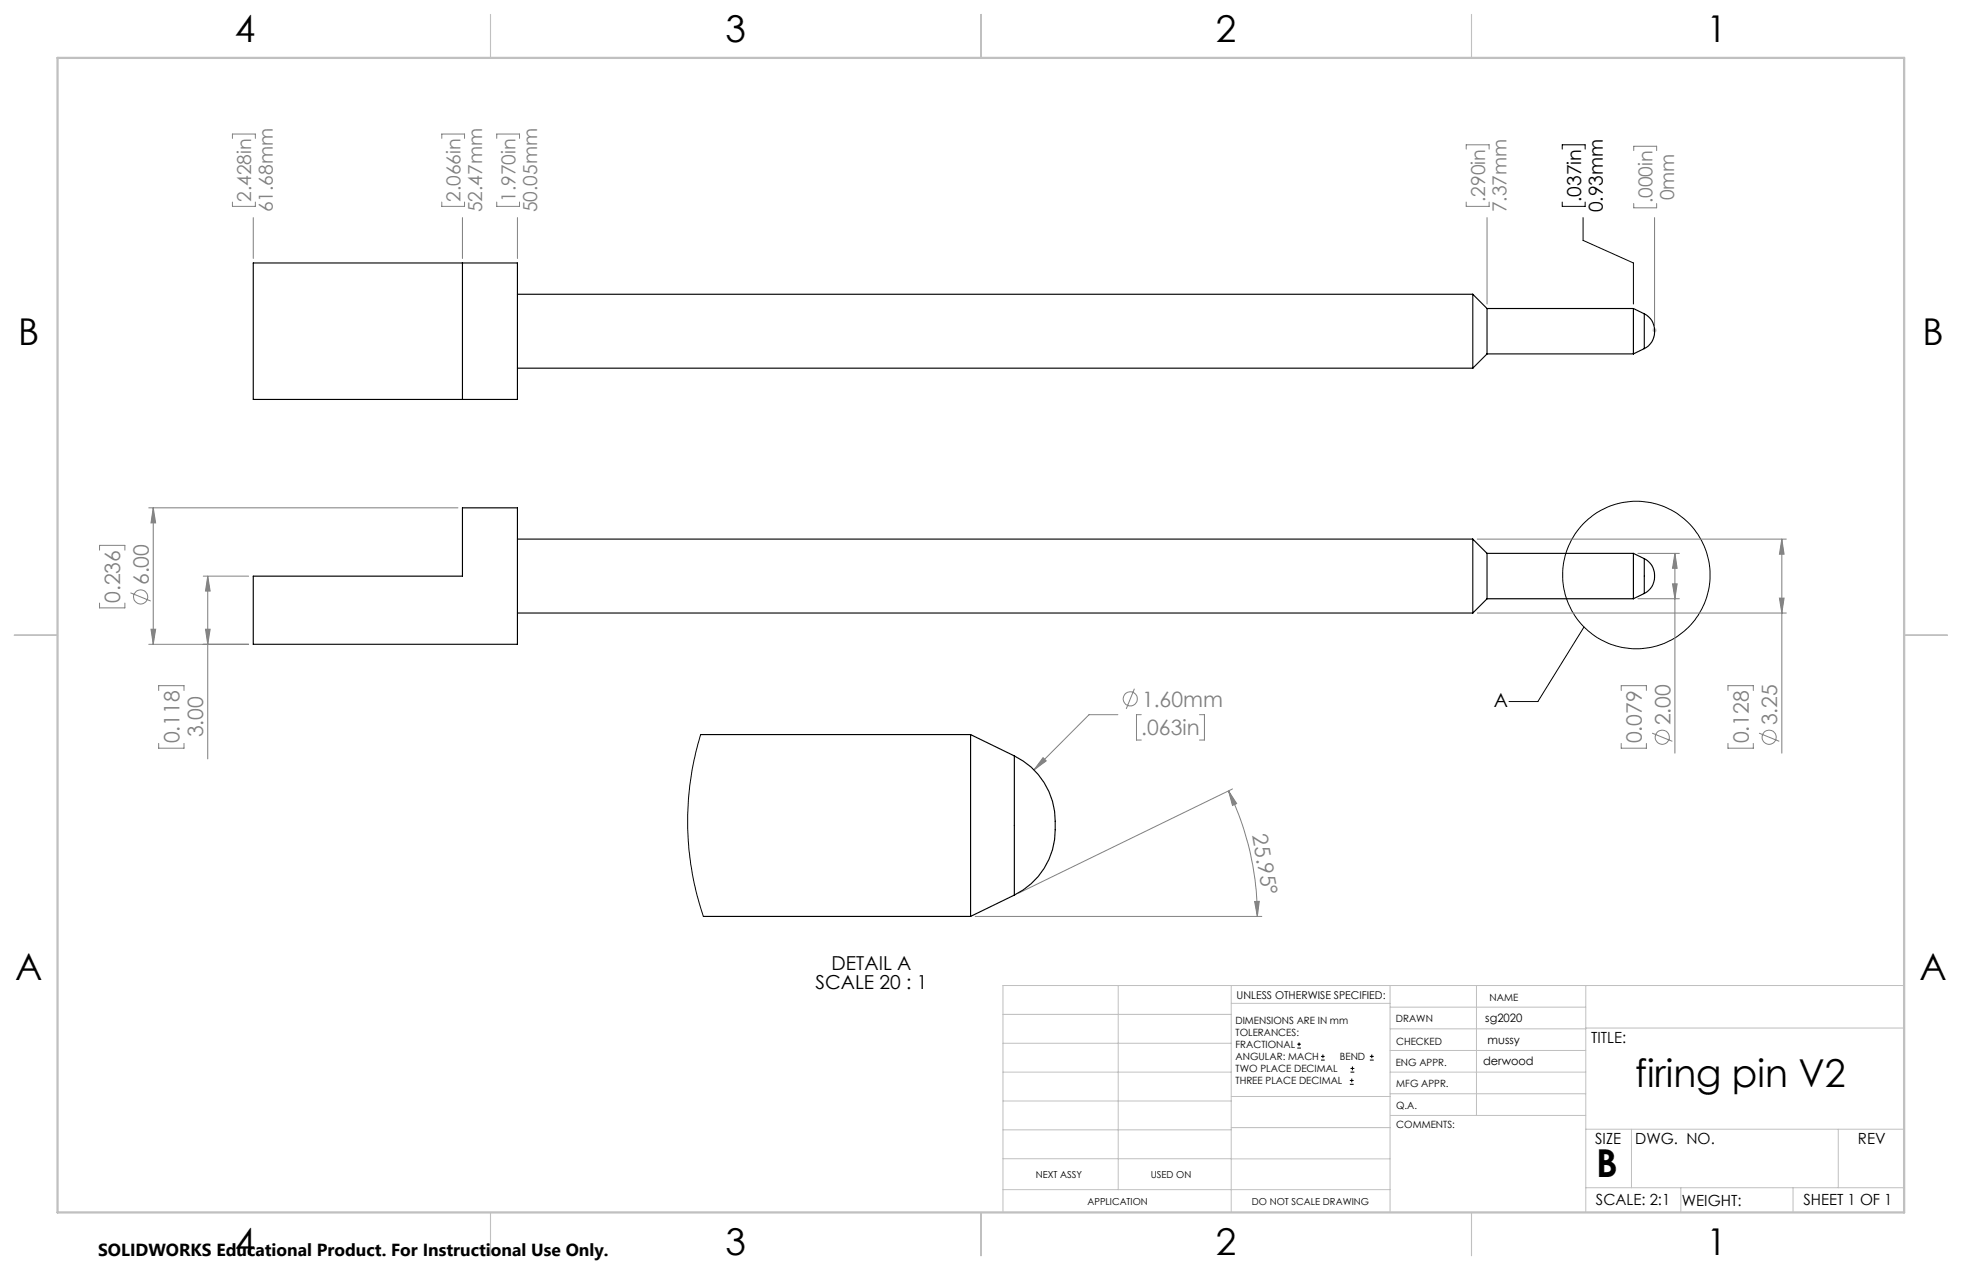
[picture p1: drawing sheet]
<svg xmlns="http://www.w3.org/2000/svg" width="432mm" height="279mm" viewBox="0 0 432 279" stroke-linecap="round" stroke-linejoin="round" font-family="sans-serif">
<g fill="none" stroke="#808080" stroke-width=".22">
<path d="M51.2 30.4v-.9h5v.9M97.2 30.4v-.9h5v.9M109.3 30.4v-.9h5v.9M322.7 32.8v-.9h5v.9M359.6 33.1v-.9h5v.9M51.2 44.5v.9h5v-.9M55.7 47.9v9M97.2 44.5v.9h5v-.9M101.8 47.9v9M109.3 44.5v.9h5v-.9M113.9 47.9v9M322.7 44.5v.9h5v-.9"/>
<path d="M327.3 47.9v19M359.6 44.8v.9h5v-.9M364.1 47.9v23.7M32.7 111.7h68.1M33.7 111.7v30M33.7 111.7l.6 3.3h-1.1zM325.1 118.6h68M392.1 118.6v47.1M392.1 118.6l.5 3.3h-1zM21.9 121v-1h5.6v1M21.9 132.7v1h5.6v-1M28.7 130.4l4.5 1.8"/>
<path d="M33.2 138.4h1.1l-.6 3.3zM44.7 126.8h10M45.2 138.4h1l-.5 3.3zM45.7 126.8v40.2M45.7 126.8l.5 3.2h-1zM325.1 134.9h68M360.5 131.7h9.1M360.5 121.7h9.1M368.1 128.4h1l-.5 3.3zM368.6 121.7l.5 3.3h-1zM368.6 121.7v44M391.6 131.6h1l-.5 3.3z"/>
<path d="M32.7 141.7h22M34.9 151.9v-1.1h5.6v1.1M246 157.2h-6.3l-12.1 12.2M249.7 151.5l-1.8 4.5M251.2 157.2h-1.1v5.6h1.1M264 157.2h1.1v5.6h-1.1M356.8 151.9v-1.1h5.5v1.1M380.3 151.9v-1.1h5.6v1.1M34.9 163.5v1.1h5.6v-1.1M229.6 166.7l.7 .7-2.7 2zM270.4 174l1.8 2.8-.9 .4zM270.4 174a63 63 0 0 1 6.3 27.6"/>
<path d="M271.3 173.6l-47.1 22.9M356.8 163.5v1.1h5.5v-1.1M363.6 161.3l4.5 1.8M380.3 163.5v1.1h5.6v-1.1M387.1 161.3l4.5 1.8M276.1 198.3h1l-.4 3.3zM214.6 201.6h63.1"/>
<circle cx="30.9" cy="131.3" r="1.56"/>
<circle cx="248.7" cy="153.8" r="1.56"/>
<circle cx="365.8" cy="162.2" r="1.55"/>
<circle cx="389.4" cy="162.2" r="1.55"/>
</g>
<g fill="none" stroke="#000" stroke-width=".22">
<path d="M343.8 32.8v-.9h5.1v.9M343.8 44.4v1h5.1v-1M348.4 47.9v5l11.1 5v9M348.6 137.9l-10.1 16.4h-6.4M285.5 230.6h.8M285.5 229.7h.8M285.9 229.3v.9M290.7 233.2h.8M290.7 232.4h.8M291.1 232v.8M297.1 238.5h.8M297.1 237.7h.8"/>
<path d="M297.2 235.9h.9M297.2 235.1h.9M297.5 237.3v.8M297.6 234.6v.9M301.5 233.2h.8M301.5 232.4h.8M301.9 232v.8"/>
<circle cx="360.1" cy="126.5" r="16.2"/>
</g>
<g fill="none" stroke="#c0c0c0" stroke-width=".22">
<path d="M363.6 72.6h1M363.8 72.3l.7 .7M364.1 72.1v1M364.5 72.3l-.7 .7M246.1 216.8v44.9M271 216.8v49.9M305.9 216.8v49.9M324.9 216.8v28.6M349 216.8v49.9M419.1 216.8h-198.4v49.9M220.7 235.9h50.3M220.7 229.5h50.3"/>
<path d="M220.7 223.2h50.3M271 220.7h34.9M305.9 231.1h43.1M305.9 226.3h43.1M305.9 221.6h43.1M305.9 235.9h43.1M349 226.2h70.1M220.7 248.6h50.3M220.7 242.2h50.3M220.7 254.9h50.3M271 255h34.9M271 248.1h35"/>
<path d="M271 241.2h35M305.9 240.6h43.1M306 245.4h43M349 248.4h70.1M359.1 248.4v12.9M404.6 248.4v12.9M220.7 261.7h85.2M349 261.3h70.1M369.9 261.3v5.4M394.6 261.3v5.4"/>
</g>
<path d="M108 3.2v9.5M215.9 3.2v9.5M323.8 3.2v9.5M3.1 139.7h9.6M419.1 139.7h9.5M108 266.7v9.6M215.9 266.7v9.6M323.8 266.7v9.6" fill="none" stroke="#c0c0c0" stroke-width=".25"/>
<path d="M12.7 12.7h406.4v254h-406.4z" fill="none" stroke="#c0c0c0" stroke-width=".5"/>
<g fill="#808080">
<path d="M229.6 166.7l.7 .7-2.7 2z"/>
<path d="M276.1 198.3h1l-.4 3.3zM270.4 174l1.8 2.8-.9 .4z"/>
<path d="M368.1 128.4h1l-.5 3.3zM368.6 121.7l.5 3.3h-1z"/>
<path d="M45.7 126.8l.5 3.2h-1zM45.2 138.4h1l-.5 3.3zM392.1 118.6l.5 3.3h-1zM391.6 131.6h1l-.5 3.3zM33.7 111.7l.6 3.3h-1.1zM33.2 138.4h1.1l-.6 3.3z"/>
</g>
<g fill="none" stroke="#000" stroke-width=".25">
<path d="M55.7 57.9h58.2v30h-58.2zM101.8 57.9v30M113.9 64.7h210.2M324.1 64.7v16.3M324.1 64.7l3.2 3.2M327.3 67.9v10M327.3 77.9l-3.2 3.1M327.3 67.9h32.2M327.3 77.9h32.2M359.5 67.9v10M359.5 67.9l2.4 1.1M361.9 69a4.4 4.4 0 0 1 0 7.7"/>
<path d="M361.9 69v7.7M361.9 76.7l-2.4 1.2M113.9 81h210.2M113.9 118.6h210.2M324.1 118.6v16.3M324.1 118.6l3.2 3.1M55.7 126.8h46.1v-15.1h12.1v30h-58.2zM113.9 134.9h210.2M327.3 121.7v10M327.3 131.7l-3.2 3.2M327.3 121.7h32.2M327.3 131.7h32.2"/>
<path d="M359.5 121.7v10M359.5 121.7l2.4 1.2M361.9 122.9a4.4 4.4 0 0 1 0 7.7M361.9 122.9v7.7M361.9 130.6l-2.4 1.1M154.2 161.6h59.4M213.6 161.6v40M213.6 161.6l9.6 4.7M223.2 166.3a16.5 16.5 0 0 1 9 16.2 15.9 15.9 0 0 1-9 14.4M223.2 166.3v30.6M223.2 196.9l-9.6 4.7M154.8 201.6h58.8"/>
</g>
<path d="M154.2 161.6a65 65 0 0 0 .6 40" fill="none" stroke="#000" stroke-width=".22"/>
<g font-size="8.5">
<text x="359.9" y="239">firing pin V2</text>
<text x="351.3" y="259">B</text>
</g>
<g font-size="8.1">
<text x="51.7" y="9.3">4</text>
<text x="159.7" y="9.3">3</text>
<text x="267.6" y="9.3">2</text>
<text x="375.6" y="9.3">1</text>
<text x="4" y="76">B</text>
<text x="423.1" y="76">B</text>
<text x="3.3" y="215.7">A</text>
<text x="422.4" y="215.7">A</text>
<text x="51.7" y="276">4</text>
<text x="159.7" y="276">3</text>
<text x="267.6" y="276">2</text>
<text x="375.6" y="276">1</text>
</g>
<g font-size="4.7" fill="#808080">
<text x="32.7" y="128.7" transform="rotate(-90 32.7 128.7)">6.00</text>
<text x="26.5" y="132.7" transform="rotate(-90 26.5 132.7)">0.236</text>
<text x="251.3" y="155.5">1.60mm</text>
<text x="251.2" y="161.8">.063in</text>
<text x="367.6" y="159.6" transform="rotate(-90 367.6 159.6)">2.00</text>
<text x="391.1" y="159.6" transform="rotate(-90 391.1 159.6)">3.25</text>
<text x="39.5" y="163.5" transform="rotate(-90 39.5 163.5)">0.118</text>
<text x="44.7" y="162.2" transform="rotate(-90 44.7 162.2)">3.00</text>
<text x="361.3" y="163.5" transform="rotate(-90 361.3 163.5)">0.079</text>
<text x="384.9" y="163.5" transform="rotate(-90 384.9 163.5)">0.128</text>
<text x="275.6" y="183.8" transform="rotate(80 275.6 183.8)">25.95°</text>
</g>
<g font-size="4.2" fill="#808080">
<text x="55.3" y="44.4" transform="rotate(-90 55.3 44.4)">2.428in</text>
<text x="60" y="46.7" transform="rotate(-90 60 46.7)">61.68mm</text>
<text x="101.3" y="44.4" transform="rotate(-90 101.3 44.4)">2.066in</text>
<text x="106.1" y="46.7" transform="rotate(-90 106.1 46.7)">52.47mm</text>
<text x="113.4" y="44.4" transform="rotate(-90 113.4 44.4)">1.970in</text>
<text x="118.2" y="46.7" transform="rotate(-90 118.2 46.7)">50.05mm</text>
<text x="326.8" y="44.4" transform="rotate(-90 326.8 44.4)">.290in</text>
<text x="331.6" y="46.7" transform="rotate(-90 331.6 46.7)">7.37mm</text>
<text x="363.7" y="44.7" transform="rotate(-90 363.7 44.7)">.000in</text>
<text x="368.4" y="44.1" transform="rotate(-90 368.4 44.1)">0mm</text>
</g>
<g font-size="4.2">
<text x="348" y="44.4" transform="rotate(-90 348 44.4)">.037in</text>
<text x="352.7" y="46.7" transform="rotate(-90 352.7 46.7)">0.93mm</text>
<text x="328.8" y="155.5">A</text>
<text x="183" y="213.4">DETAIL A</text>
<text x="179.5" y="217.6">SCALE 20 : 1</text>
</g>
<text font-size="3.8" x="21.6" y="276.3">SOLIDWORKS Educational Product. For Instructional Use Only.</text>
<g font-size="3.4">
<text x="350.2" y="229.5">TITLE:</text>
<text x="351.1" y="251.6">SIZE</text>
<text x="359.9" y="251.6">DWG. NO.</text>
<text x="408.9" y="251.7">REV</text>
<text x="351.2" y="265.2">SCALE: 2:1</text>
<text x="370.1" y="265.3">WEIGHT:</text>
<text x="396.9" y="265.2">SHEET 1 OF 1</text>
</g>
<g font-size="2.5">
<text x="326.9" y="224.8">sg2020</text>
<text x="327.4" y="229.6">mussy</text>
<text x="326.4" y="234.3">derwood</text>
</g>
<text font-size="2.4" x="272.2" y="219.7">UNLESS OTHERWISE SPECIFIED:</text>
<g font-size="2.2">
<text x="327.8" y="220.1">NAME</text>
<text x="271.9" y="225.3">DIMENSIONS ARE IN mm</text>
<text x="271.9" y="227.9">TOLERANCES:</text>
<text x="307.2" y="224.9">DRAWN</text>
<text x="271.9" y="230.6">FRACTIONAL</text>
<text x="271.9" y="233.2">ANGULAR: MACH</text>
<text x="294.9" y="233.2">BEND</text>
<text x="307.3" y="229.8">CHECKED</text>
<text x="271.9" y="235.9">TWO PLACE DECIMAL</text>
<text x="271.9" y="238.5">THREE PLACE DECIMAL</text>
<text x="307.2" y="234.5">ENG APPR.</text>
<text x="307.3" y="239.2">MFG APPR.</text>
<text x="307.3" y="243.9">Q.A.</text>
<text x="307.3" y="248.1">COMMENTS:</text>
</g>
<g font-size="2.1">
<text x="227.9" y="259.2">NEXT ASSY</text>
<text x="253.3" y="259.2">USED ON</text>
<text x="239.3" y="265">APPLICATION</text>
<text x="275.5" y="265.1">DO NOT SCALE DRAWING</text>
</g>
</svg>
